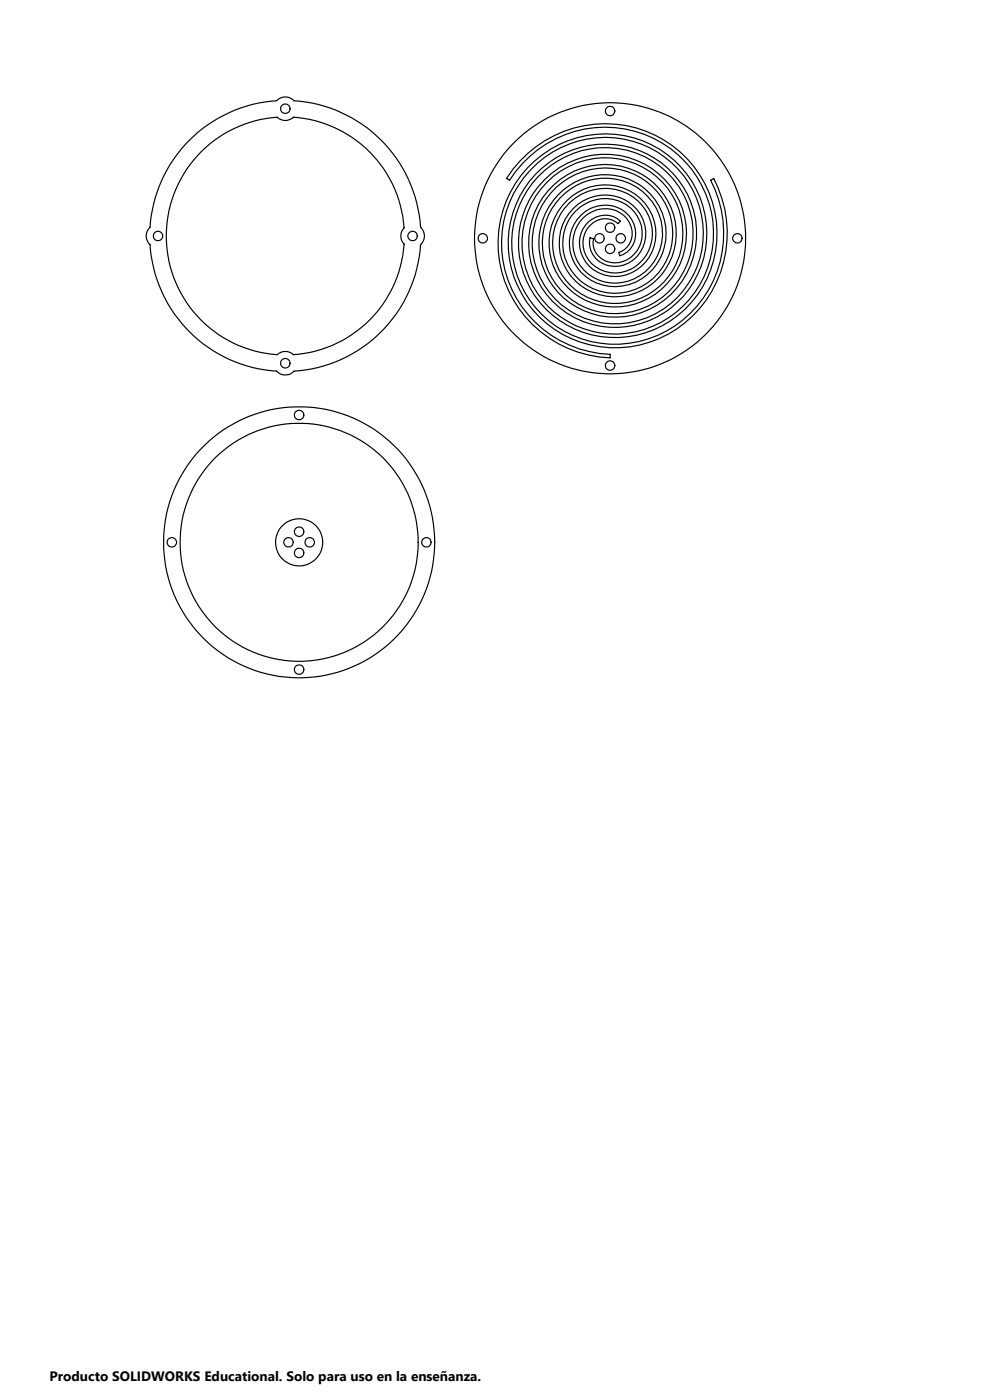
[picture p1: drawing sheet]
<svg xmlns="http://www.w3.org/2000/svg" width="210mm" height="297mm" viewBox="0 0 210 297" stroke-linecap="round" stroke-linejoin="round" font-family="sans-serif">
<g fill="none" stroke="#000" stroke-width=".25">
<path d="M40.2 29.7a29 29 0 0 1 18.5-8.3 2.52 2.52 0 0 1 3.7 0 28.7 28.7 0 0 1 26.8 26.8 2.48 2.48 0 0 1 0 3.7 28.7 28.7 0 0 1-26.8 26.8 2.52 2.52 0 0 1-3.7 0 28.7 28.7 0 0 1-26.9-26.8 2.48 2.48 0 0 1 0-3.7 28.8 28.8 0 0 1 8.4-18.5zM42.7 32.2a25.5 25.5 0 0 1 16.1-7.3 2.43 2.43 0 0 0 3.4 0 25.3 25.3 0 0 1 23.5 23.4 2.47 2.47 0 0 0 0 3.5 25.3 25.3 0 0 1-23.5 23.4 2.52 2.52 0 0 0-3.4 0 25.2 25.2 0 0 1-21.9-16.3 25.2 25.2 0 0 1 5.8-26.7zM110.2 34.2a24.1 24.1 0 0 1 40.9 8.7 21.9 21.9 0 0 1-25.6 28.1 19.8 19.8 0 0 1-11.3-31.4 17.7 17.7 0 0 1 29.9 3 15.6 15.6 0 0 1-15.5 22.4 13.4 13.4 0 0 1-10.3-20.1 11.4 11.4 0 0 1 19.4-.5 9.2 9.2 0 0 1-7 14.3 7.1 7.1 0 0 1-7-10.2 5.1 5.1 0 0 1 7.9-1.6l-.5 .5a4.4 4.4 0 0 0-7.1 2.2 6.4 6.4 0 0 0 6.7 8.3 8.5 8.5 0 0 0 6.4-13.1 10.6 10.6 0 0 0-18.1 .5 12.8 12.8 0 0 0 11.1 19.1 14.9 14.9 0 0 0 13.3-21.5 16.9 16.9 0 0 0-28.6-2.8 19.1 19.1 0 0 0 12.7 30.6 21.3 21.3 0 0 0 22.2-29.5 23.4 23.4 0 0 0-38.9-6.5l-1.4 1.7-1.3 1.8-.6-.4 1.3-1.9zM111.9 35.6a21.9 21.9 0 0 1 37.2 8.1 19.7 19.7 0 0 1-23.5 25.1 17.6 17.6 0 0 1-9.3-28.3 15.4 15.4 0 0 1 26.6 5 13.3 13.3 0 0 1-14.3 17.3 11.2 11.2 0 0 1-7.9-17.5 9.1 9.1 0 0 1 15.7 1.2 7 7 0 0 1-5.9 10 5.1 5.1 0 0 1-5.3-6.1l.7 .3a4.4 4.4 0 0 0 5.4 5 6.4 6.4 0 0 0 3.8-9.9 8.4 8.4 0 0 0-13.8-.1 10.5 10.5 0 0 0 8.8 16.5 12.8 12.8 0 0 0 10.9-19.2 14.9 14.9 0 0 0-26.1 .7 17.1 17.1 0 0 0 16.6 25 19.3 19.3 0 0 0 14.6-29.8 21.4 21.4 0 0 0-36.1 .4 23.5 23.5 0 0 0 19.4 35.9v.7a24.2 24.2 0 0 1-18.8-38.7zM113.6 36.9a19.7 19.7 0 0 1 33.5 7.8 17.5 17.5 0 0 1-21.6 21.8 15.4 15.4 0 0 1-6.1-26.1 13.2 13.2 0 0 1 21.5 6.3 11 11 0 0 1-3.1 11.1 11 11 0 0 1-11.3 2.2 8.8 8.8 0 0 1-2.2-15.2 6.6 6.6 0 0 1 10.5 4.6 4.8 4.8 0 0 1-3.4 4.9l-.1-.8a4.4 4.4 0 0 0 1.6-7.2 6.5 6.5 0 0 0-10.9 2.6 8.6 8.6 0 0 0 9.9 11 10.8 10.8 0 0 0 5.5-18.2 13 13 0 0 0-21.6 5.3 15.1 15.1 0 0 0 18.4 19.1 17.3 17.3 0 0 0 8.7-28 19.4 19.4 0 0 0-33.4 7.3 21.6 21.6 0 0 0 26 27.1 23.7 23.7 0 0 0 15.2-34.3l.7-.3a24.3 24.3 0 0 1-22.1 35.9 22.2 22.2 0 0 1-19-32.2l2.1-3.2z"/>
<circle cx="60.5" cy="23.1" r="1.01"/>
<circle cx="129.4" cy="23.5" r="1.01"/>
<circle cx="33.5" cy="50.1" r="1"/>
<circle cx="87.5" cy="50.1" r="1"/>
<circle cx="102.4" cy="50.6" r="1"/>
<circle cx="127.2" cy="50.6" r="1"/>
<circle cx="129.4" cy="50.5" r="28.7"/>
<circle cx="129.4" cy="48.3" r="1.01"/>
<circle cx="129.4" cy="52.8" r="1.01"/>
<circle cx="131.7" cy="50.6" r="1.01"/>
<circle cx="156.4" cy="50.6" r="1"/>
<circle cx="60.5" cy="77.1" r="1.01"/>
<circle cx="129.4" cy="77.6" r="1.01"/>
<circle cx="63.4" cy="88" r="1"/>
<circle cx="36.5" cy="115.1" r="1.01"/>
<circle cx="61.2" cy="115.1" r="1"/>
<circle cx="63.4" cy="112.8" r="1"/>
<circle cx="63.4" cy="115.1" r="5"/>
<circle cx="63.4" cy="115" r="25.2"/>
<circle cx="63.5" cy="117.3" r=".99"/>
<circle cx="63.5" cy="115.1" r="28.8"/>
<circle cx="65.7" cy="115.1" r="1.01"/>
<circle cx="90.4" cy="115.1" r="1"/>
<circle cx="63.4" cy="142.1" r="1"/>
</g>
<text font-size="2.9" x="10.5" y="292.9">Producto SOLIDWORKS Educational. Solo para uso en la enseñanza.</text>
</svg>
